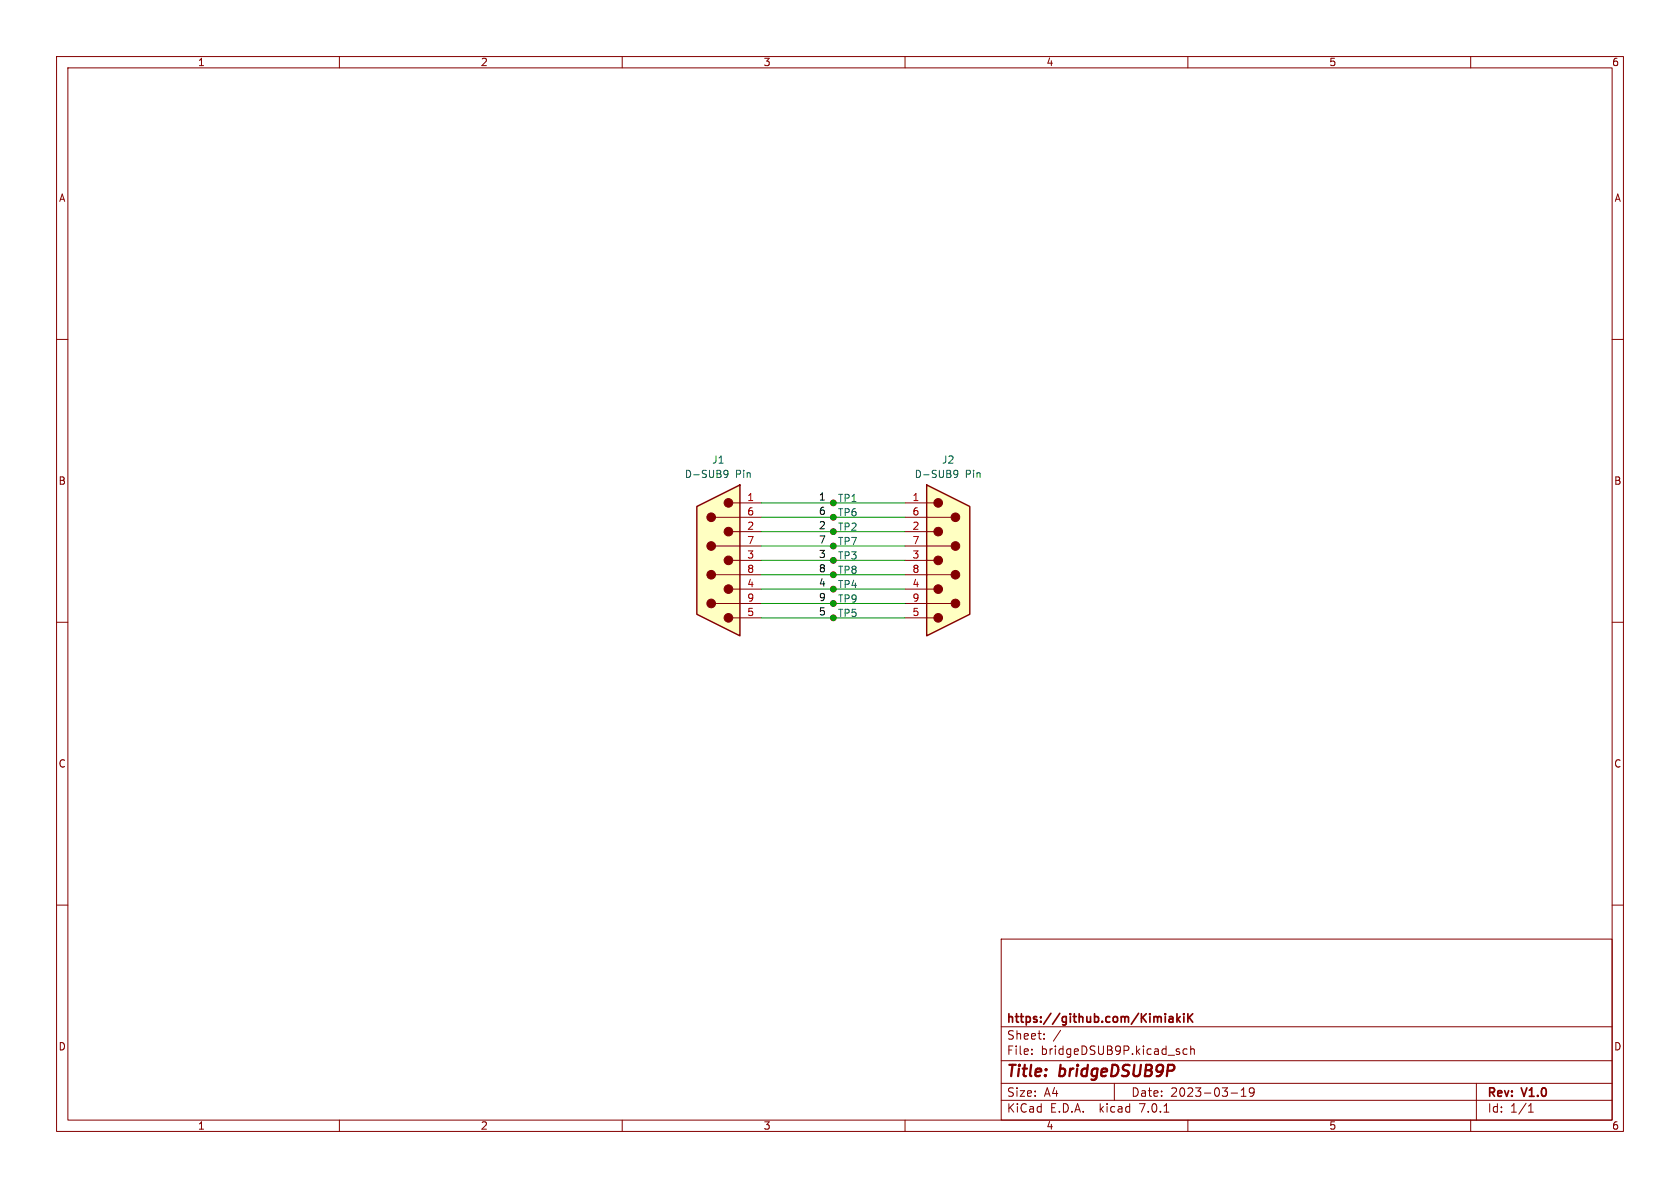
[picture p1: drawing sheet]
<svg xmlns="http://www.w3.org/2000/svg" width="297mm" height="210mm" viewBox="0 0 297 210" stroke-linecap="round" stroke-linejoin="round" font-family="sans-serif">
<g fill="none" stroke="#840000" stroke-width=".18">
<path d="M10 10h277v190h-277zM12 12h273v186h-273zM60 10v2M110 10v2M160 10v2M210 10v2M260 10v2M10 60h2M285 60h2M10 110h2M285 110h2M10 160h2"/>
<path d="M285 160h2M177 166h108v32h-108zM60 198v2M110 198v2M160 198v2M177 194.5h108M177 191.5h108M177 187.5h108M177 181.5h108M182.4 186.3v.1M182.4 185.5v.1M184.6 183.6v.1"/>
<path d="M184.6 182.8v.1M197 191.5v3M205.8 196.6h.8M209.9 185.5l-.5-.1-.3 .3v.4l.2 .2h.6M210 198v2M210.5 185.5l.2-.1 .4 .1v.9M210.5 184.9v1.5M217.6 193.2h1.2M219.4 193.8h.9M219.4 192.7l.5-.4v1.5M221.7 192.9l-.3 .3h-.4l-.1-.3 .1-.5 .4-.1 .2 .1a.99 .99 0 0 1-.3 1.4h-.3M260 198v2"/>
<path d="M261 191.5v6.5M270.2 196.6h.9M270.2 195.5l.4-.4v1.5"/>
</g>
<path d="M206.7 179.8h.6l.1 .9M208.1 179.2v1.5M208.6 179.7l-.5 .6M209.3 179.2v.1M209.3 179.7v1M210 179.2v1.5M210.2 179.8l.7 .9M210.9 179.2l-.9 .9M207.4 180.1h-.5a.29 .29 0 0 0-.3 .3 .29 .29 0 0 0 .3 .3l.5-.1M208.2 180.1l.4 .6" fill="none" stroke="#840000" stroke-width=".3"/>
<path d="M163.8 85.7l7.6 3.8v19.1l-7.6 3.8z" fill="#ffffc2"/>
<g fill="#840000" stroke="#840000" stroke-width=".18">
<circle cx="165.9" cy="88.9" r=".76"/>
<circle cx="165.9" cy="94" r=".76"/>
<circle cx="165.9" cy="99.1" r=".76"/>
<circle cx="165.9" cy="104.1" r=".76"/>
<circle cx="165.9" cy="109.2" r=".76"/>
<circle cx="168.9" cy="91.4" r=".76"/>
<circle cx="168.9" cy="96.5" r=".76"/>
<circle cx="168.9" cy="101.6" r=".76"/>
<circle cx="168.9" cy="106.7" r=".76"/>
</g>
<path d="M160 88.9h5.1M160 91.4h8.1M160 94h5.1M160 96.5h8.1M160 99.1h5.1M160 101.6h8.1M160 104.1h5.1M160 106.7h8.1M160 109.2h5.1" fill="none" stroke="#840000" stroke-width=".18"/>
<path d="M163.8 85.7l7.6 3.8v19.1l-7.6 3.8z" fill="none" stroke="#840000" stroke-width=".25"/>
<path d="M168.7 83.3l.1-.2 .5 .2a.84 .84 0 0 1-.3 1.1h-.3M169.3 83.7l-.2 .2-.4-.1" fill="none" stroke="#006464" stroke-width=".18"/>
<path d="M123.2 89.5l7.6-3.8v26.7l-7.6-3.8z" fill="#ffffc2"/>
<g fill="#840000" stroke="#840000" stroke-width=".18">
<circle cx="128.8" cy="88.9" r=".76"/>
<circle cx="128.8" cy="94" r=".76"/>
<circle cx="128.8" cy="99.1" r=".76"/>
<circle cx="128.8" cy="104.1" r=".76"/>
<circle cx="128.8" cy="109.2" r=".76"/>
<circle cx="125.7" cy="91.4" r=".76"/>
<circle cx="125.7" cy="96.5" r=".76"/>
<circle cx="125.7" cy="101.6" r=".76"/>
<circle cx="125.7" cy="106.7" r=".76"/>
</g>
<g fill="none" stroke="#840000" stroke-width=".18">
<path d="M126.5 91.4h8.1M126.5 96.5h8.1M129.5 88.9h5.1M129.5 94h5.1M129.5 99.1h5.1M147.3 88.9h.1M147.3 91.4h.1M147.3 99.1h.1M147.3 94h.1M147.3 96.5h.1M126.5 101.6h8.1M126.5 106.7h8.1"/>
<path d="M129.5 104.1h5.1M129.5 109.2h5.1M147.3 101.6h.1M147.3 109.2h.1M147.3 106.7h.1M147.3 104.1h.1"/>
<circle cx="147.3" cy="88.9" r=".51"/>
<circle cx="147.3" cy="91.4" r=".51"/>
<circle cx="147.3" cy="94" r=".51"/>
<circle cx="147.3" cy="96.5" r=".51"/>
<circle cx="147.3" cy="99.1" r=".51"/>
<circle cx="147.3" cy="109.2" r=".51"/>
<circle cx="147.3" cy="104.1" r=".51"/>
<circle cx="147.3" cy="101.6" r=".51"/>
<circle cx="147.3" cy="106.7" r=".51"/>
</g>
<path d="M123.2 89.5l7.6-3.8v26.7l-7.6-3.8z" fill="none" stroke="#840000" stroke-width=".25"/>
<path d="M128 83.3l.2-.2 .4 .2a.84 .84 0 0 1-.3 1.1h-.2M128.7 83.7l-.2 .2-.5-.1" fill="none" stroke="#006464" stroke-width=".18"/>
<path d="M134.6 99.1h25.4M134.6 94h25.4M134.6 96.5h25.4M134.6 91.4h25.4M134.6 88.9h25.4M134.6 104.1h25.4M134.6 106.7h25.4M134.6 101.6h25.4M134.6 109.2h25.4" fill="none" stroke="#009600" stroke-width=".18"/>
<g fill="#009600" stroke="#009600" stroke-width=".18">
<circle cx="147.3" cy="106.7" r=".46"/>
<circle cx="147.3" cy="109.2" r=".46"/>
<circle cx="147.3" cy="91.4" r=".46"/>
<circle cx="147.3" cy="96.5" r=".46"/>
<circle cx="147.3" cy="94" r=".46"/>
<circle cx="147.3" cy="88.9" r=".46"/>
<circle cx="147.3" cy="99.1" r=".46"/>
<circle cx="147.3" cy="101.6" r=".46"/>
<circle cx="147.3" cy="104.1" r=".46"/>
</g>
<g font-size="2.8" fill="#840000">
<text x="178" y="190.8">Title:</text>
<text x="187.4" y="190.8">bridgeDSUB9P</text>
</g>
<g font-size="2.1" fill="#840000">
<text x="178" y="183.9">Sheet:</text>
<text x="178" y="181.1">https://github.com/KimiakiK</text>
<text x="186.2" y="183.9">/</text>
<text x="178" y="186.6">File:</text>
<text x="184" y="186.6">bridgeDSUB9P.kicad_sch</text>
<text x="178" y="196.8">KiCad</text>
<text x="178" y="194">Size:</text>
<text x="184.6" y="194">A4</text>
<text x="185.7" y="196.8">E.D.A.</text>
<text x="194.4" y="196.8">kicad</text>
<text x="200" y="194">Date:</text>
<text x="201.5" y="196.8">7.0.1</text>
<text x="206.9" y="194">2023-03-19</text>
<text x="263" y="194.2">Rev:</text>
<text x="263" y="196.8">Id:</text>
<text x="267" y="196.8">1/1</text>
<text x="269.2" y="194.2">V1.0</text>
</g>
<g font-size="1.8" fill="#840000">
<text x="35" y="11.8">1</text>
<text x="85" y="11.8">2</text>
<text x="135" y="11.8">3</text>
<text x="185" y="11.8">4</text>
<text x="235" y="11.8">5</text>
<text x="285" y="11.8">6</text>
<text x="10.4" y="35.8">A</text>
<text x="285.4" y="35.8">A</text>
<text x="10.3" y="85.8">B</text>
<text x="285.3" y="85.8">B</text>
<text x="10.3" y="135.8">C</text>
<text x="285.3" y="135.8">C</text>
<text x="10.3" y="185.8">D</text>
<text x="285.3" y="185.8">D</text>
<text x="35" y="199.8">1</text>
<text x="85" y="199.8">2</text>
<text x="135" y="199.8">3</text>
<text x="185" y="199.8">4</text>
<text x="235" y="199.8">5</text>
<text x="285" y="199.8">6</text>
</g>
<g font-size="1.8" fill="#006464">
<text x="125.8" y="82.1">J1</text>
<text x="166.5" y="82.1">J2</text>
<text x="121" y="84.6">D-SUB9</text>
<text x="130" y="84.6">Pin</text>
<text x="148.1" y="88.9">TP1</text>
<text x="161.6" y="84.6">D-SUB9</text>
<text x="170.6" y="84.6">Pin</text>
<text x="148.1" y="91.4">TP6</text>
<text x="148.1" y="94">TP2</text>
<text x="148.1" y="99.1">TP3</text>
<text x="148.1" y="96.5">TP7</text>
<text x="148.1" y="101.6">TP8</text>
<text x="148.1" y="106.7">TP9</text>
<text x="148.1" y="104.1">TP4</text>
<text x="148.1" y="109.2">TP5</text>
</g>
<g font-size="1.8" fill="#a90000">
<text x="132" y="88.6">1</text>
<text x="161.3" y="88.6">1</text>
<text x="132" y="93.7">2</text>
<text x="132" y="91.2">6</text>
<text x="161.3" y="93.7">2</text>
<text x="161.3" y="91.2">6</text>
<text x="132" y="98.8">3</text>
<text x="132" y="96.3">7</text>
<text x="132" y="101.3">8</text>
<text x="161.3" y="98.8">3</text>
<text x="161.3" y="96.3">7</text>
<text x="161.3" y="101.3">8</text>
<text x="132" y="103.9">4</text>
<text x="132" y="106.4">9</text>
<text x="161.3" y="103.9">4</text>
<text x="161.3" y="106.4">9</text>
<text x="132" y="109">5</text>
<text x="161.3" y="109">5</text>
</g>
<g font-size="1.8" fill="#0f0f0f">
<text x="144.8" y="88.6">1</text>
<text x="144.8" y="91.1">6</text>
<text x="144.8" y="93.6">2</text>
<text x="144.8" y="101.3">8</text>
<text x="144.8" y="98.7">3</text>
<text x="144.8" y="96.2">7</text>
<text x="144.8" y="103.8">4</text>
<text x="144.8" y="106.3">9</text>
<text x="144.8" y="108.9">5</text>
</g>
</svg>
